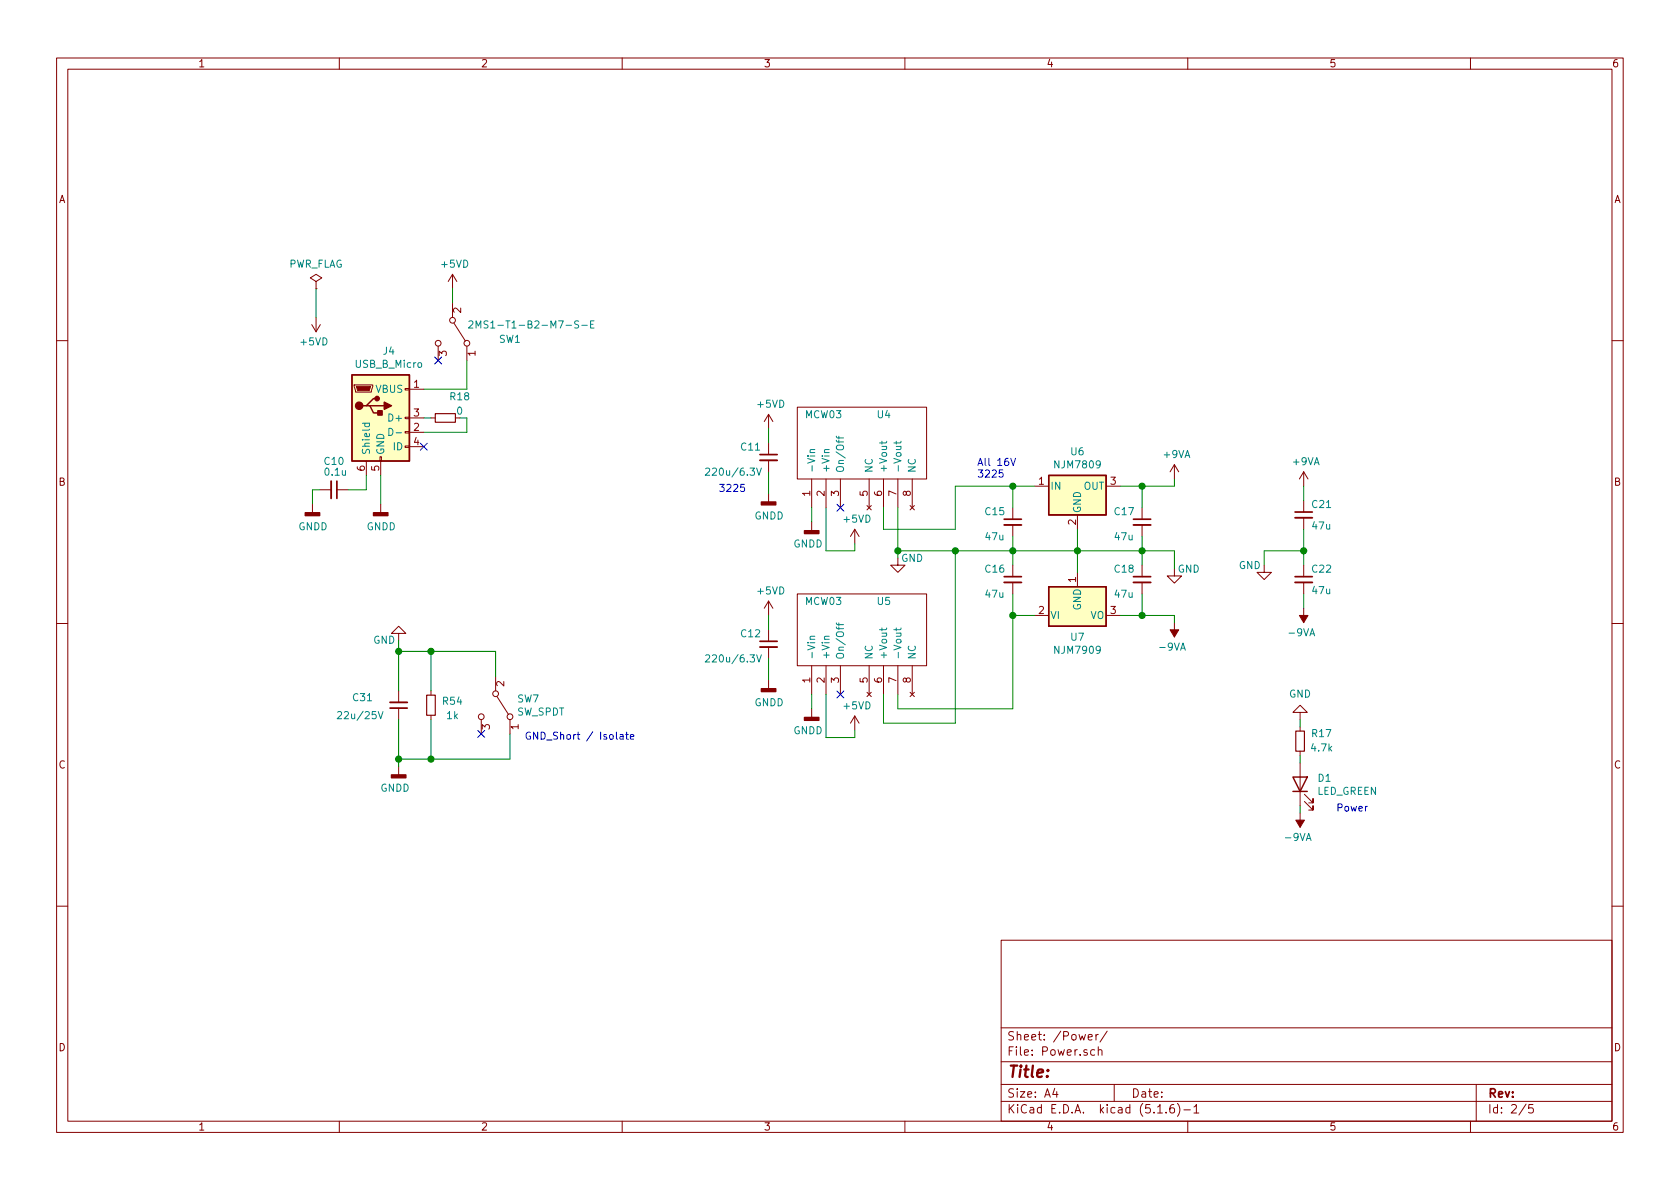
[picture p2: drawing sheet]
EESchema Schematic File Version 4
EELAYER 30 0
EELAYER END
$Descr A4 11693 8268
encoding utf-8
Sheet 2 5
Title ""
Date ""
Rev ""
Comp ""
Comment1 ""
Comment2 ""
Comment3 ""
Comment4 ""
$EndDescr
$Comp
L Connector:USB_B_Micro J4
U 1 1
P 2650 2900
F 0 "J4" H 2707 3367 50  0000 C CNN
F 1 "USB_B_Micro" H 2707 3276 50  0000 C CNN
F 2 "toripoyo:USB_Micro_B_Female_10118193-0001LF" H 2800 2850 50  0001 C CNN
F 3 "~" H 2800 2850 50  0001 C CNN
	1    2650 2900
	1    0    0    -1  
$EndComp
$Comp
L Device:R_Small R18
U 1 1
P 3100 2900
F 0 "R18" V 2950 3000 50  0000 C CNN
F 1 "0" V 3050 3000 50  0000 C CNN
F 2 "Resistor_SMD:R_0603_1608Metric_Pad1.05x0.95mm_HandSolder" H 3100 2900 50  0001 C CNN
F 3 "~" H 3100 2900 50  0001 C CNN
	1    3100 2900
	0    1    1    0   
$EndComp
Wire Wire Line
	3000 2900 2950 2900
Wire Wire Line
	3200 2900 3250 2900
Wire Wire Line
	3250 2900 3250 3000
Wire Wire Line
	3250 3000 2950 3000
NoConn ~ 2950 3100
$Comp
L toripoyo:MCW03 U4
U 1 1
P 5650 3525
F 0 "U4" H 6100 4175 50  0000 L CNN
F 1 "MCW03" H 5600 4175 50  0000 L CNN
F 2 "toripoyo:MCW03" H 5450 3275 50  0001 C CNN
F 3 "" H 5450 3275 50  0001 C CNN
	1    5650 3525
	1    0    0    -1  
$EndComp
Wire Wire Line
	5650 3625 5650 3525
NoConn ~ 5850 3525
$Comp
L power:+5VD #PWR025
U 1 1
P 3150 2000
F 0 "#PWR025" H 3150 1850 50  0001 C CNN
F 1 "+5VD" H 3165 2173 50  0000 C CNN
F 2 "" H 3150 2000 50  0001 C CNN
F 3 "" H 3150 2000 50  0001 C CNN
	1    3150 2000
	1    0    0    -1  
$EndComp
$Comp
L Regulator_Linear:L7809 U6
U 1 1
P 7500 3375
F 0 "U6" H 7500 3617 50  0000 C CNN
F 1 "NJM7809" H 7500 3526 50  0000 C CNN
F 2 "Package_TO_SOT_THT:TO-220-3_Vertical" H 7525 3225 50  0001 L CIN
F 3 "http://www.st.com/content/ccc/resource/technical/document/datasheet/41/4f/b3/b0/12/d4/47/88/CD00000444.pdf/files/CD00000444.pdf/jcr:content/translations/en.CD00000444.pdf" H 7500 3325 50  0001 C CNN
	1    7500 3375
	1    0    0    -1  
$EndComp
$Comp
L Regulator_Linear:LM7909_TO220 U7
U 1 1
P 7500 4275
F 0 "U7" H 7500 4126 50  0000 C CNN
F 1 "NJM7909" H 7500 4035 50  0000 C CNN
F 2 "Package_TO_SOT_THT:TO-220-3_Vertical" H 7500 4075 50  0001 C CIN
F 3 "http://www.fairchildsemi.com/ds/LM/LM7905.pdf" H 7500 4275 50  0001 C CNN
	1    7500 4275
	1    0    0    -1  
$EndComp
$Comp
L power:+5VD #PWR032
U 1 1
P 5950 3775
F 0 "#PWR032" H 5950 3625 50  0001 C CNN
F 1 "+5VD" H 5965 3948 50  0000 C CNN
F 2 "" H 5950 3775 50  0001 C CNN
F 3 "" H 5950 3775 50  0001 C CNN
	1    5950 3775
	1    0    0    -1  
$EndComp
Wire Wire Line
	5950 3775 5950 3825
Wire Wire Line
	5950 3825 5750 3825
Wire Wire Line
	5750 3825 5750 3525
$Comp
L toripoyo:MCW03 U5
U 1 1
P 5650 4825
F 0 "U5" H 6100 5475 50  0000 L CNN
F 1 "MCW03" H 5600 5475 50  0000 L CNN
F 2 "toripoyo:MCW03" H 5450 4575 50  0001 C CNN
F 3 "" H 5450 4575 50  0001 C CNN
	1    5650 4825
	1    0    0    -1  
$EndComp
Wire Wire Line
	5650 4925 5650 4825
NoConn ~ 5850 4825
$Comp
L power:+5VD #PWR028
U 1 1
P 5350 4275
F 0 "#PWR028" H 5350 4125 50  0001 C CNN
F 1 "+5VD" H 5365 4448 50  0000 C CNN
F 2 "" H 5350 4275 50  0001 C CNN
F 3 "" H 5350 4275 50  0001 C CNN
	1    5350 4275
	1    0    0    -1  
$EndComp
Wire Wire Line
	5350 4275 5350 4375
$Comp
L power:+5VD #PWR033
U 1 1
P 5950 5075
F 0 "#PWR033" H 5950 4925 50  0001 C CNN
F 1 "+5VD" H 5965 5248 50  0000 C CNN
F 2 "" H 5950 5075 50  0001 C CNN
F 3 "" H 5950 5075 50  0001 C CNN
	1    5950 5075
	1    0    0    -1  
$EndComp
Wire Wire Line
	5950 5075 5950 5125
Wire Wire Line
	5950 5125 5750 5125
Wire Wire Line
	5750 5125 5750 4825
Wire Wire Line
	6250 3525 6250 3825
Wire Wire Line
	6250 3825 6650 3825
Wire Wire Line
	6650 3825 6650 5025
Wire Wire Line
	6650 5025 6150 5025
Wire Wire Line
	6150 5025 6150 4825
Connection ~ 6650 3825
Wire Wire Line
	6250 4825 6250 4925
Wire Wire Line
	6250 4925 7050 4925
Wire Wire Line
	7050 4925 7050 4275
Wire Wire Line
	6150 3525 6150 3675
Wire Wire Line
	6150 3675 6650 3675
Wire Wire Line
	6650 3675 6650 3375
Wire Wire Line
	7050 3525 7050 3375
Wire Wire Line
	7050 3375 7200 3375
Wire Wire Line
	7050 3725 7050 3825
Wire Wire Line
	7050 3825 7500 3825
Wire Wire Line
	7500 3825 7500 3675
Wire Wire Line
	7500 3825 7500 3975
Connection ~ 7500 3825
Wire Wire Line
	7050 3925 7050 3825
Connection ~ 7050 3825
Wire Wire Line
	7050 4125 7050 4275
Wire Wire Line
	7050 4275 7200 4275
Wire Wire Line
	7950 3525 7950 3375
Wire Wire Line
	7950 3375 7800 3375
Wire Wire Line
	7950 3725 7950 3825
Wire Wire Line
	7950 3825 7500 3825
Connection ~ 7950 3825
Wire Wire Line
	8175 3375 7950 3375
Connection ~ 7950 3375
Wire Wire Line
	6250 3875 6250 3825
Connection ~ 6250 3825
Connection ~ 7050 4275
Connection ~ 7050 3375
Wire Wire Line
	7800 4275 7950 4275
Wire Wire Line
	7950 3925 7950 3825
Wire Wire Line
	7950 4125 7950 4275
Connection ~ 7950 4275
Wire Wire Line
	7950 4275 8175 4275
$Comp
L power:+9VA #PWR035
U 1 1
P 8175 3325
F 0 "#PWR035" H 8175 3200 50  0001 C CNN
F 1 "+9VA" H 8190 3498 50  0000 C CNN
F 2 "" H 8175 3325 50  0001 C CNN
F 3 "" H 8175 3325 50  0001 C CNN
	1    8175 3325
	1    0    0    -1  
$EndComp
Wire Wire Line
	8175 3325 8175 3375
$Comp
L power:-9VA #PWR036
U 1 1
P 8175 4325
F 0 "#PWR036" H 8175 4200 50  0001 C CNN
F 1 "-9VA" H 8190 4498 50  0000 C CNN
F 2 "" H 8175 4325 50  0001 C CNN
F 3 "" H 8175 4325 50  0001 C CNN
	1    8175 4325
	-1   0    0    1   
$EndComp
Wire Wire Line
	8175 4325 8175 4275
$Comp
L power:GND #PWR037
U 1 1
P 8175 3950
F 0 "#PWR037" H 8175 3700 50  0001 C CNN
F 1 "GND" H 8275 3950 50  0000 C CNN
F 2 "" H 8175 3950 50  0001 C CNN
F 3 "" H 8175 3950 50  0001 C CNN
	1    8175 3950
	1    0    0    -1  
$EndComp
Wire Wire Line
	8175 3950 8175 3825
Wire Wire Line
	5350 2975 5350 3075
$Comp
L power:+5VD #PWR026
U 1 1
P 5350 2975
F 0 "#PWR026" H 5350 2825 50  0001 C CNN
F 1 "+5VD" H 5365 3148 50  0000 C CNN
F 2 "" H 5350 2975 50  0001 C CNN
F 3 "" H 5350 2975 50  0001 C CNN
	1    5350 2975
	1    0    0    -1  
$EndComp
$Comp
L Device:LED D1
U 1 1
P 9050 5450
F 0 "D1" V 9089 5332 50  0000 R CNN
F 1 "LED_GREEN" V 8998 5332 50  0000 R CNN
F 2 "LED_SMD:LED_0603_1608Metric_Pad1.05x0.95mm_HandSolder" H 9050 5450 50  0001 C CNN
F 3 "~" H 9050 5450 50  0001 C CNN
	1    9050 5450
	0    -1   -1   0   
$EndComp
$Comp
L Device:R_Small R17
U 1 1
P 9050 5150
F 0 "R17" H 8900 5100 50  0000 C CNN
F 1 "4.7k" H 8900 5200 50  0000 C CNN
F 2 "Resistor_SMD:R_0603_1608Metric_Pad1.05x0.95mm_HandSolder" H 9050 5150 50  0001 C CNN
F 3 "~" H 9050 5150 50  0001 C CNN
	1    9050 5150
	-1   0    0    1   
$EndComp
Wire Wire Line
	9050 5650 9050 5600
Wire Wire Line
	9050 5300 9050 5250
Wire Wire Line
	9050 5050 9050 5000
Wire Wire Line
	3150 2000 3150 2100
$Comp
L power:PWR_FLAG #FLG01
U 1 1
P 2200 2000
F 0 "#FLG01" H 2200 2075 50  0001 C CNN
F 1 "PWR_FLAG" H 2200 2173 50  0000 C CNN
F 2 "" H 2200 2000 50  0001 C CNN
F 3 "~" H 2200 2000 50  0001 C CNN
	1    2200 2000
	1    0    0    -1  
$EndComp
$Comp
L power:+5VD #PWR021
U 1 1
P 2200 2200
F 0 "#PWR021" H 2200 2050 50  0001 C CNN
F 1 "+5VD" H 2215 2373 50  0000 C CNN
F 2 "" H 2200 2200 50  0001 C CNN
F 3 "" H 2200 2200 50  0001 C CNN
	1    2200 2200
	-1   0    0    1   
$EndComp
Wire Wire Line
	2200 2000 2200 2200
$Comp
L Switch:SW_SPDT SW1
U 1 1
P 3150 2300
F 0 "SW1" V 3200 2700 50  0000 C CNN
F 1 "2MS1-T1-B2-M7-S-E" V 3100 2850 50  0000 C CNN
F 2 "toripoyo:T1-B2-M7-S-E" H 3150 2300 50  0001 C CNN
F 3 "~" H 3150 2300 50  0001 C CNN
	1    3150 2300
	0    1    1    0   
$EndComp
Wire Wire Line
	2950 2700 3250 2700
NoConn ~ 3050 2500
Wire Wire Line
	2650 3300 2650 3500
$Comp
L Device:C_Small C10
U 1 1
P 2325 3400
F 0 "C10" V 2125 3325 50  0000 L CNN
F 1 "0.1u" V 2200 3325 50  0000 L CNN
F 2 "Capacitor_SMD:C_0603_1608Metric_Pad1.05x0.95mm_HandSolder" H 2325 3400 50  0001 C CNN
F 3 "~" H 2325 3400 50  0001 C CNN
	1    2325 3400
	0    1    1    0   
$EndComp
Wire Wire Line
	2175 3500 2175 3400
Wire Wire Line
	2175 3400 2225 3400
Wire Wire Line
	2425 3400 2550 3400
Wire Wire Line
	2550 3400 2550 3300
$Comp
L power:+9VA #PWR039
U 1 1
P 9075 3375
F 0 "#PWR039" H 9075 3250 50  0001 C CNN
F 1 "+9VA" H 9090 3548 50  0000 C CNN
F 2 "" H 9075 3375 50  0001 C CNN
F 3 "" H 9075 3375 50  0001 C CNN
	1    9075 3375
	1    0    0    -1  
$EndComp
$Comp
L power:-9VA #PWR040
U 1 1
P 9075 4225
F 0 "#PWR040" H 9075 4100 50  0001 C CNN
F 1 "-9VA" H 9090 4398 50  0000 C CNN
F 2 "" H 9075 4225 50  0001 C CNN
F 3 "" H 9075 4225 50  0001 C CNN
	1    9075 4225
	-1   0    0    1   
$EndComp
$Comp
L power:GND #PWR038
U 1 1
P 8800 3925
F 0 "#PWR038" H 8800 3675 50  0001 C CNN
F 1 "GND" H 8700 3925 50  0000 C CNN
F 2 "" H 8800 3925 50  0001 C CNN
F 3 "" H 8800 3925 50  0001 C CNN
	1    8800 3925
	1    0    0    -1  
$EndComp
Wire Wire Line
	8800 3925 8800 3825
$Comp
L Device:C_Small C11
U 1 1
P 5350 3175
F 0 "C11" H 5150 3250 50  0000 L CNN
F 1 "220u/6.3V" H 4900 3075 50  0000 L CNN
F 2 "Capacitor_SMD:C_1210_3225Metric_Pad1.42x2.65mm_HandSolder" H 5350 3175 50  0001 C CNN
F 3 "~" H 5350 3175 50  0001 C CNN
	1    5350 3175
	1    0    0    -1  
$EndComp
Wire Wire Line
	5350 3275 5350 3425
$Comp
L Device:C_Small C12
U 1 1
P 5350 4475
F 0 "C12" H 5150 4550 50  0000 L CNN
F 1 "220u/6.3V" H 4900 4375 50  0000 L CNN
F 2 "Capacitor_SMD:C_1210_3225Metric_Pad1.42x2.65mm_HandSolder" H 5350 4475 50  0001 C CNN
F 3 "~" H 5350 4475 50  0001 C CNN
	1    5350 4475
	1    0    0    -1  
$EndComp
Wire Wire Line
	5350 4575 5350 4725
$Comp
L Device:C_Small C15
U 1 1
P 7050 3625
F 0 "C15" H 6850 3700 50  0000 L CNN
F 1 "47u" H 6850 3525 50  0000 L CNN
F 2 "Capacitor_SMD:C_1210_3225Metric_Pad1.42x2.65mm_HandSolder" H 7050 3625 50  0001 C CNN
F 3 "~" H 7050 3625 50  0001 C CNN
	1    7050 3625
	1    0    0    -1  
$EndComp
$Comp
L Device:C_Small C16
U 1 1
P 7050 4025
F 0 "C16" H 6850 4100 50  0000 L CNN
F 1 "47u" H 6850 3925 50  0000 L CNN
F 2 "Capacitor_SMD:C_1210_3225Metric_Pad1.42x2.65mm_HandSolder" H 7050 4025 50  0001 C CNN
F 3 "~" H 7050 4025 50  0001 C CNN
	1    7050 4025
	1    0    0    -1  
$EndComp
$Comp
L Device:C_Small C17
U 1 1
P 7950 3625
F 0 "C17" H 7750 3700 50  0000 L CNN
F 1 "47u" H 7750 3525 50  0000 L CNN
F 2 "Capacitor_SMD:C_1210_3225Metric_Pad1.42x2.65mm_HandSolder" H 7950 3625 50  0001 C CNN
F 3 "~" H 7950 3625 50  0001 C CNN
	1    7950 3625
	1    0    0    -1  
$EndComp
$Comp
L Device:C_Small C18
U 1 1
P 7950 4025
F 0 "C18" H 7750 4100 50  0000 L CNN
F 1 "47u" H 7750 3925 50  0000 L CNN
F 2 "Capacitor_SMD:C_1210_3225Metric_Pad1.42x2.65mm_HandSolder" H 7950 4025 50  0001 C CNN
F 3 "~" H 7950 4025 50  0001 C CNN
	1    7950 4025
	1    0    0    -1  
$EndComp
Text Notes 6800 3325 0    50   ~ 0
All 16V\n3225
Text Notes 5000 3425 0    50   ~ 0
3225
$Comp
L Device:C_Small C21
U 1 1
P 9075 3575
F 0 "C21" H 9125 3650 50  0000 L CNN
F 1 "47u" H 9125 3500 50  0000 L CNN
F 2 "Capacitor_SMD:C_1210_3225Metric_Pad1.42x2.65mm_HandSolder" H 9075 3575 50  0001 C CNN
F 3 "~" H 9075 3575 50  0001 C CNN
	1    9075 3575
	1    0    0    -1  
$EndComp
$Comp
L Device:C_Small C22
U 1 1
P 9075 4025
F 0 "C22" H 9125 4100 50  0000 L CNN
F 1 "47u" H 9125 3950 50  0000 L CNN
F 2 "Capacitor_SMD:C_1210_3225Metric_Pad1.42x2.65mm_HandSolder" H 9075 4025 50  0001 C CNN
F 3 "~" H 9075 4025 50  0001 C CNN
	1    9075 4025
	1    0    0    -1  
$EndComp
Text Notes 9300 5650 0    50   ~ 0
Power
Wire Wire Line
	9075 3675 9075 3825
Wire Wire Line
	8800 3825 9075 3825
Connection ~ 9075 3825
Wire Wire Line
	9075 3825 9075 3925
Wire Wire Line
	9075 4125 9075 4225
Wire Wire Line
	9075 3375 9075 3475
$Comp
L power:GNDD #PWR024
U 1 1
P 2650 3500
F 0 "#PWR024" H 2650 3250 50  0001 C CNN
F 1 "GNDD" H 2654 3345 50  0000 C CNN
F 2 "" H 2650 3500 50  0001 C CNN
F 3 "" H 2650 3500 50  0001 C CNN
	1    2650 3500
	1    0    0    -1  
$EndComp
$Comp
L power:GNDD #PWR023
U 1 1
P 2175 3500
F 0 "#PWR023" H 2175 3250 50  0001 C CNN
F 1 "GNDD" H 2179 3345 50  0000 C CNN
F 2 "" H 2175 3500 50  0001 C CNN
F 3 "" H 2175 3500 50  0001 C CNN
	1    2175 3500
	1    0    0    -1  
$EndComp
$Comp
L power:GNDD #PWR030
U 1 1
P 5350 3425
F 0 "#PWR030" H 5350 3175 50  0001 C CNN
F 1 "GNDD" H 5354 3270 50  0000 C CNN
F 2 "" H 5350 3425 50  0001 C CNN
F 3 "" H 5350 3425 50  0001 C CNN
	1    5350 3425
	1    0    0    -1  
$EndComp
$Comp
L power:GNDD #PWR031
U 1 1
P 5350 4725
F 0 "#PWR031" H 5350 4475 50  0001 C CNN
F 1 "GNDD" H 5354 4570 50  0000 C CNN
F 2 "" H 5350 4725 50  0001 C CNN
F 3 "" H 5350 4725 50  0001 C CNN
	1    5350 4725
	1    0    0    -1  
$EndComp
$Comp
L power:GNDD #PWR041
U 1 1
P 5650 4925
F 0 "#PWR041" H 5650 4675 50  0001 C CNN
F 1 "GNDD" H 5625 4775 50  0000 C CNN
F 2 "" H 5650 4925 50  0001 C CNN
F 3 "" H 5650 4925 50  0001 C CNN
	1    5650 4925
	1    0    0    -1  
$EndComp
$Comp
L power:GNDD #PWR034
U 1 1
P 5650 3625
F 0 "#PWR034" H 5650 3375 50  0001 C CNN
F 1 "GNDD" H 5625 3475 50  0000 C CNN
F 2 "" H 5650 3625 50  0001 C CNN
F 3 "" H 5650 3625 50  0001 C CNN
	1    5650 3625
	1    0    0    -1  
$EndComp
$Comp
L power:GND #PWR044
U 1 1
P 6250 3875
F 0 "#PWR044" H 6250 3625 50  0001 C CNN
F 1 "GND" H 6350 3875 50  0000 C CNN
F 2 "" H 6250 3875 50  0001 C CNN
F 3 "" H 6250 3875 50  0001 C CNN
	1    6250 3875
	1    0    0    -1  
$EndComp
$Comp
L power:GNDD #PWR029
U 1 1
P 2775 5325
F 0 "#PWR029" H 2775 5075 50  0001 C CNN
F 1 "GNDD" H 2750 5175 50  0000 C CNN
F 2 "" H 2775 5325 50  0001 C CNN
F 3 "" H 2775 5325 50  0001 C CNN
	1    2775 5325
	1    0    0    -1  
$EndComp
$Comp
L power:GND #PWR027
U 1 1
P 2775 4450
F 0 "#PWR027" H 2775 4200 50  0001 C CNN
F 1 "GND" H 2875 4450 50  0000 C CNN
F 2 "" H 2775 4450 50  0001 C CNN
F 3 "" H 2775 4450 50  0001 C CNN
	1    2775 4450
	-1   0    0    1   
$EndComp
$Comp
L Device:C_Small C31
U 1 1
P 2775 4900
F 0 "C31" H 2950 4850 50  0000 L CNN
F 1 "22u/25V" H 2875 4975 50  0000 L CNN
F 2 "Capacitor_SMD:C_0805_2012Metric_Pad1.15x1.40mm_HandSolder" H 2775 4900 50  0001 C CNN
F 3 "~" H 2775 4900 50  0001 C CNN
	1    2775 4900
	-1   0    0    1   
$EndComp
Wire Wire Line
	2775 4450 2775 4525
Wire Wire Line
	2775 5000 2775 5275
Connection ~ 2775 5275
Wire Wire Line
	2775 5275 2775 5325
Connection ~ 2775 4525
Wire Wire Line
	2775 4525 2775 4800
$Comp
L Device:R_Small R54
U 1 1
P 3000 4900
F 0 "R54" H 2850 4875 50  0000 C CNN
F 1 "1k" H 2850 4975 50  0000 C CNN
F 2 "Resistor_SMD:R_0603_1608Metric_Pad1.05x0.95mm_HandSolder" H 3000 4900 50  0001 C CNN
F 3 "~" H 3000 4900 50  0001 C CNN
	1    3000 4900
	-1   0    0    1   
$EndComp
Wire Wire Line
	3000 4800 3000 4525
Wire Wire Line
	3000 4525 2775 4525
Wire Wire Line
	3000 5000 3000 5275
Wire Wire Line
	3000 5275 2775 5275
Wire Wire Line
	3250 2500 3250 2700
Text Notes 3650 5150 0    50   ~ 0
GND_Short / Isolate
$Comp
L power:GND #PWR0101
U 1 1
P 9050 5000
F 0 "#PWR0101" H 9050 4750 50  0001 C CNN
F 1 "GND" H 9050 4825 50  0000 C CNN
F 2 "" H 9050 5000 50  0001 C CNN
F 3 "" H 9050 5000 50  0001 C CNN
	1    9050 5000
	-1   0    0    1   
$EndComp
$Comp
L power:-9VA #PWR0102
U 1 1
P 9050 5650
F 0 "#PWR0102" H 9050 5525 50  0001 C CNN
F 1 "-9VA" H 9065 5823 50  0000 C CNN
F 2 "" H 9050 5650 50  0001 C CNN
F 3 "" H 9050 5650 50  0001 C CNN
	1    9050 5650
	-1   0    0    1   
$EndComp
Wire Wire Line
	6650 3825 7050 3825
Wire Wire Line
	6650 3375 7050 3375
Wire Wire Line
	7950 3825 8175 3825
$Comp
L Switch:SW_SPDT SW7
U 1 1
P 3450 4900
F 0 "SW7" V 3404 5048 50  0000 L CNN
F 1 "SW_SPDT" V 3495 5048 50  0000 L CNN
F 2 "Button_Switch_THT:SW_Slide_1P2T_CK_OS102011MS2Q" H 3450 4900 50  0001 C CNN
F 3 "~" H 3450 4900 50  0001 C CNN
	1    3450 4900
	0    1    1    0   
$EndComp
NoConn ~ 3350 5100
Wire Wire Line
	3000 5275 3550 5275
Wire Wire Line
	3550 5275 3550 5100
Connection ~ 3000 5275
Wire Wire Line
	3450 4700 3450 4525
Wire Wire Line
	3450 4525 3000 4525
Connection ~ 3000 4525
$EndSCHEMATC
